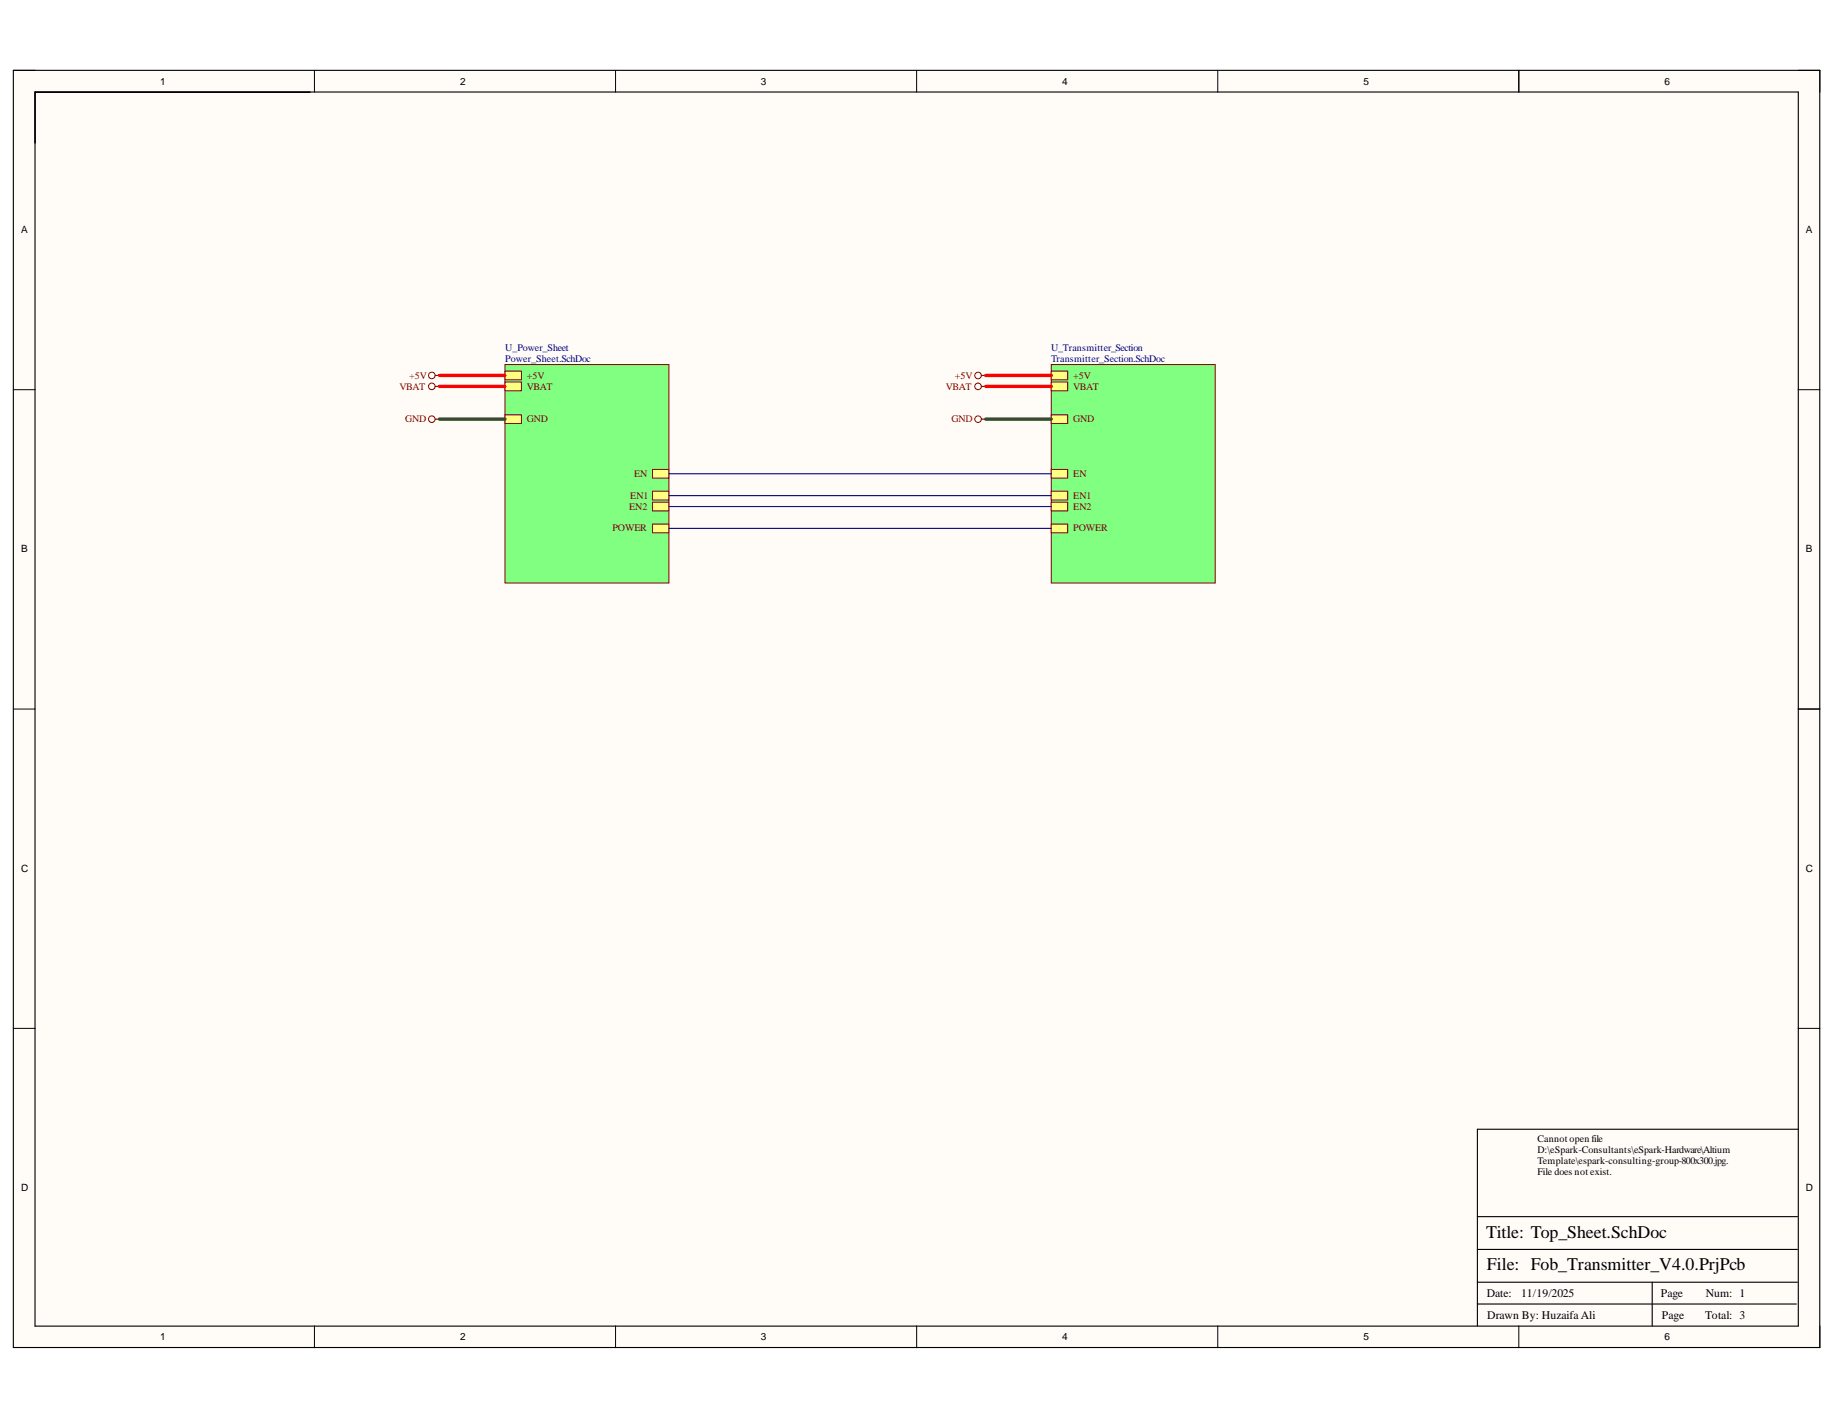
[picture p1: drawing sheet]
<svg xmlns="http://www.w3.org/2000/svg" width="279mm" height="216mm" viewBox="0 0 279 216" stroke-linecap="round" stroke-linejoin="round" font-family="sans-serif">
<g fill="#fffcf8">
<path d="M2 10.7h275v194.4h-275z" fill-rule="evenodd"/>
<path d="M5.4 14h268.2v187.7h-268.2z" fill-rule="evenodd"/>
</g>
<g fill="none" stroke="#000" stroke-width=".15">
<path d="M2 10.7h3.4M47.9 10.7v3.3M93.7 10.7v3.3M139.5 10.7v3.3M185.3 10.7v3.3M231.1 10.7v3.3M273.6 10.7h3.4v3.3M2 59.3h3.4M273.6 59.3h3.4M2 107.9h3.4M273.6 107.9h3.4M2 156.5h3.4"/>
<path d="M273.6 156.5h3.4M47.9 201.7v3.4M93.7 201.7v3.4M139.5 201.7v3.4M185.3 201.7v3.4M231.1 201.7v3.4M277 201.7v3.4"/>
</g>
<path d="M2 10.7h274.9v194.3h-274.9zM5.3 14h268.4v187.8h-268.4zM5.3 14h41.9M231.1 10.7v3.3M273.7 107.9h3.3M273.7 171.8h-48.9v29.9M224.8 198.4h48.6M224.8 195.1h48.7M224.8 190.1h48.7M224.8 185.1h48.7M251.4 195.1v6.6" fill="none" stroke="#000" stroke-width=".17"/>
<path d="M76.8 55.5h25v33.2h-25z" fill-rule="evenodd" fill="#80ff80"/>
<path d="M76.8 55.5h25v33.2h-25z" fill="none" stroke="#800000" stroke-width=".15"/>
<path d="M76.8 58.1h2.5v1.4h-2.5z" fill-rule="evenodd" fill="#ffff80"/>
<path d="M76.8 58.1h2.5v1.4h-2.5z" fill="none" stroke="#800000" stroke-width=".15"/>
<path d="M99.3 74.7h2.5v1.4h-2.5z" fill-rule="evenodd" fill="#ffff80"/>
<path d="M99.3 74.7h2.5v1.4h-2.5z" fill="none" stroke="#800000" stroke-width=".15"/>
<path d="M99.3 76.4h2.5v1.3h-2.5z" fill-rule="evenodd" fill="#ffff80"/>
<path d="M99.3 76.4h2.5v1.3h-2.5z" fill="none" stroke="#800000" stroke-width=".15"/>
<path d="M76.8 63.1h2.5v1.3h-2.5z" fill-rule="evenodd" fill="#ffff80"/>
<path d="M76.8 63.1h2.5v1.3h-2.5z" fill="none" stroke="#800000" stroke-width=".15"/>
<path d="M99.3 71.4h2.5v1.4h-2.5z" fill-rule="evenodd" fill="#ffff80"/>
<path d="M99.3 71.4h2.5v1.4h-2.5z" fill="none" stroke="#800000" stroke-width=".15"/>
<path d="M76.8 56.5h2.5v1.3h-2.5z" fill-rule="evenodd" fill="#ffff80"/>
<path d="M76.8 56.5h2.5v1.3h-2.5z" fill="none" stroke="#800000" stroke-width=".15"/>
<path d="M99.3 79.7h2.5v1.4h-2.5z" fill-rule="evenodd" fill="#ffff80"/>
<path d="M99.3 79.7h2.5v1.4h-2.5z" fill="none" stroke="#800000" stroke-width=".15"/>
<path d="M160 55.5h24.9v33.2h-24.9z" fill-rule="evenodd" fill="#80ff80"/>
<path d="M160 55.5h24.9v33.2h-24.9z" fill="none" stroke="#800000" stroke-width=".15"/>
<path d="M160 74.7h2.5v1.4h-2.5z" fill-rule="evenodd" fill="#ffff80"/>
<path d="M160 74.7h2.5v1.4h-2.5z" fill="none" stroke="#800000" stroke-width=".15"/>
<path d="M160 76.4h2.5v1.3h-2.5z" fill-rule="evenodd" fill="#ffff80"/>
<path d="M160 76.4h2.5v1.3h-2.5z" fill="none" stroke="#800000" stroke-width=".15"/>
<path d="M160 71.4h2.5v1.4h-2.5z" fill-rule="evenodd" fill="#ffff80"/>
<path d="M160 71.4h2.5v1.4h-2.5z" fill="none" stroke="#800000" stroke-width=".15"/>
<path d="M160 58.1h2.5v1.4h-2.5z" fill-rule="evenodd" fill="#ffff80"/>
<path d="M160 58.1h2.5v1.4h-2.5z" fill="none" stroke="#800000" stroke-width=".15"/>
<path d="M160 63.1h2.5v1.3h-2.5z" fill-rule="evenodd" fill="#ffff80"/>
<path d="M160 63.1h2.5v1.3h-2.5z" fill="none" stroke="#800000" stroke-width=".15"/>
<path d="M160 56.5h2.5v1.3h-2.5z" fill-rule="evenodd" fill="#ffff80"/>
<path d="M160 56.5h2.5v1.3h-2.5z" fill="none" stroke="#800000" stroke-width=".15"/>
<path d="M160 79.7h2.5v1.4h-2.5z" fill-rule="evenodd" fill="#ffff80"/>
<g fill="none" stroke="#800000" stroke-width=".15">
<path d="M160 79.7h2.5v1.4h-2.5z"/>
<circle cx="65.7" cy="58.8" r=".5"/>
<circle cx="65.7" cy="57.1" r=".5"/>
<circle cx="148.8" cy="58.8" r=".5"/>
<circle cx="148.8" cy="57.1" r=".5"/>
<circle cx="65.7" cy="63.8" r=".5"/>
<circle cx="148.8" cy="63.8" r=".5"/>
</g>
<path d="M66.2 58.8h.7M66.2 57.1h.7M149.3 58.8h.7M149.3 57.1h.7M66.2 63.8h.7M149.3 63.8h.7" fill="none" stroke="#800000" stroke-width=".17"/>
<path d="M101.8 77.1h58.2M101.8 75.4h58.2M101.8 72.1h58.2M101.8 80.4h58.2" fill="none" stroke="#000080" stroke-width=".17"/>
<path d="M66.9 58.8h9.9M66.9 57.1h9.9M150 58.8h10M150 57.1h10" fill="none" stroke="#f00" stroke-width=".51"/>
<path d="M66.9 63.8h9.9M150 63.8h10" fill="none" stroke="#274e13" stroke-width=".51"/>
<g font-size="2.7">
<text x="226.2" y="188.3">Title: Top_Sheet.SchDoc</text>
<text x="226.3" y="193.3">File: Fob_Transmitter_V4.0.PrjPcb</text>
</g>
<g font-size="1.8">
<text x="226.3" y="197.4">Date:</text>
<text x="231.5" y="197.4">11/19/2025</text>
<text x="252.7" y="197.4">Page</text>
<text x="259.6" y="197.4">Num: 1</text>
<text x="226.3" y="200.7">Drawn By: Huzaifa Ali</text>
<text x="252.9" y="200.7">Page</text>
<text x="259.5" y="200.7">Total: 3</text>
</g>
<g font-size="1.5">
<text x="24.4" y="12.9">1</text>
<text x="70" y="12.9">2</text>
<text x="115.8" y="12.9">3</text>
<text x="161.6" y="12.9">4</text>
<text x="207.5" y="12.9">5</text>
<text x="253.3" y="12.9">6</text>
<text x="3.2" y="35.5">A</text>
<text x="274.8" y="35.5">A</text>
<text x="3.2" y="84.1">B</text>
<text x="274.8" y="84.1">B</text>
<text x="3.2" y="132.7">C</text>
<text x="274.8" y="132.7">C</text>
<text x="234" y="173.8">Cannot open file</text>
<text x="234" y="175.5">D:\eSpark-Consultants\eSpark-Hardware\Altium</text>
<text x="234" y="177.2">Template\espark-consulting-group-800x300.jpg.</text>
<text x="234" y="178.8">File does not exist.</text>
<text x="3.2" y="181.2">D</text>
<text x="274.8" y="181.2">D</text>
<text x="24.4" y="203.9">1</text>
<text x="70" y="203.9">2</text>
<text x="115.8" y="203.9">3</text>
<text x="161.6" y="203.9">4</text>
<text x="207.5" y="203.9">5</text>
<text x="253.3" y="203.9">6</text>
</g>
<g font-size="1.5" fill="#000080">
<text x="76.9" y="53.4">U_Power_Sheet</text>
<text x="159.9" y="53.4">U_Transmitter_Section</text>
<text x="76.9" y="55.1">Power_Sheet.SchDoc</text>
<text x="159.9" y="55.1">Transmitter_Section.SchDoc</text>
</g>
<g font-size="1.5" fill="#800000">
<text x="60.8" y="59.3">VBAT</text>
<text x="62.3" y="57.6">+5V</text>
<text x="80.2" y="59.3">VBAT</text>
<text x="80.2" y="57.6">+5V</text>
<text x="144" y="59.3">VBAT</text>
<text x="145.3" y="57.6">+5V</text>
<text x="163.3" y="59.3">VBAT</text>
<text x="163.3" y="57.6">+5V</text>
<text x="61.7" y="64.3">GND</text>
<text x="80.2" y="64.3">GND</text>
<text x="144.8" y="64.3">GND</text>
<text x="163.3" y="64.3">GND</text>
<text x="95.7" y="77.5">EN2</text>
<text x="95.9" y="75.9">EN1</text>
<text x="96.5" y="72.6">EN</text>
<text x="163.3" y="75.9">EN1</text>
<text x="163.3" y="77.5">EN2</text>
<text x="163.3" y="72.6">EN</text>
<text x="93.2" y="80.8">POWER</text>
<text x="163.3" y="80.8">POWER</text>
</g>
</svg>
